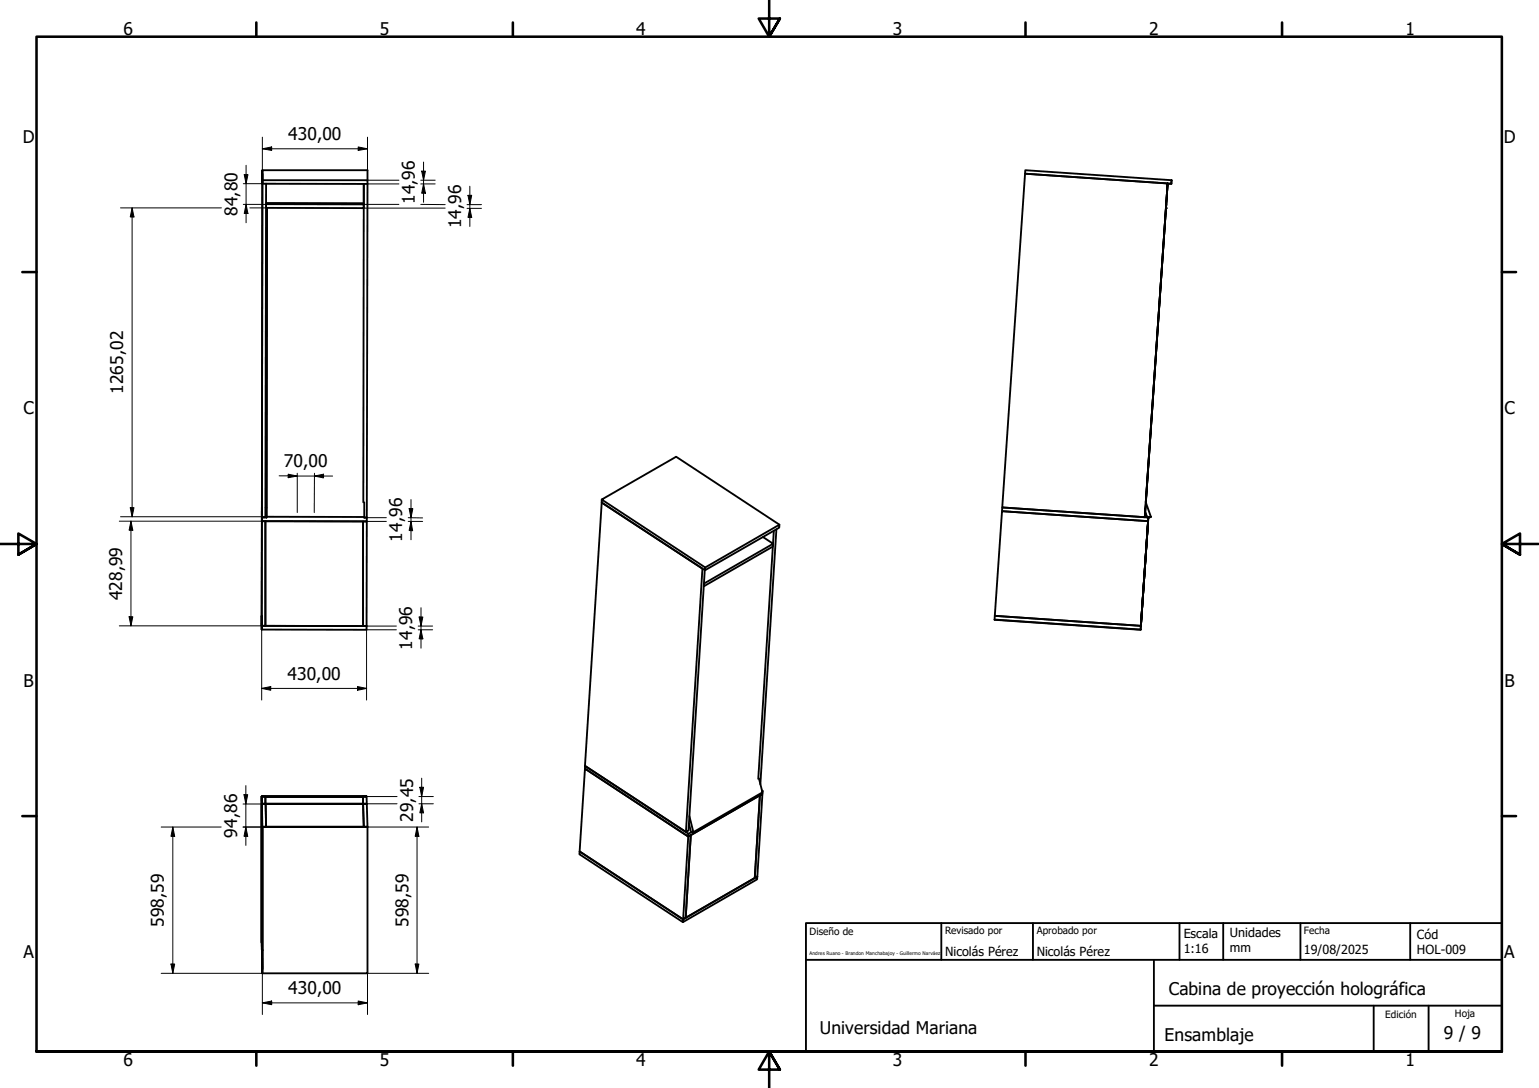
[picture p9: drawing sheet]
<svg xmlns="http://www.w3.org/2000/svg" width="420mm" height="297mm" viewBox="0 0 420 297" stroke-linecap="round" stroke-linejoin="round" font-family="sans-serif">
<!-- layer: Visible (ISO) -->
<g fill="none" stroke="#000" stroke-width=".51">
<path d="M71.6 46.5v3.7v-3.7h28.7v2.7M71.6 49.2h28.7v1h-28.7M72.6 50.2l-.1 91h-1l.1-93.8-.1 93.8M72.6 55.4l26.7 .1M99.3 55.8v1h-26.7v-1.1l26.7 .1v-5.6l-.1 86.9M100.3 50.2l-.2 91.1M279.9 46.5l39.9 2.7v1l-40-2.8zM318.4 55.7l-.1 1.1zM318.8 50.1l-39-2.7-6.2 91.1 38.9 2.7 6.3-91.1-6.3 91.1 .1-1.5M319.8 50.2h-1l-6 86.9 1.4 4-.7 .2 .7-.2M319.8 49.2v1M71.5 138.5v3.8z"/>
<path d="M72.5 138.6h.3M99.4 137.1v4M164.3 136.4l28.2 18.5v.8l-28.2-18.5v-.8l20.3-11.7 28.2 18.5M273.6 138.5l39.9 2.8-.1 1-39.8-2.7zM312.6 139.7l-.1 1.5M312.6 139.7l.6 1.6-.6-1.6M71.5 141.3h1.3l.1-84.5-.1 84.5M72.5 142.3l26.6 .1v28.5h-26.6zM72.8 141.1l27.3 .2M99.1 142.4h1v28.5h-1zM99.4 141.3h.7M100.1 141.3v1.1l-28.6-.1-.1 28.6h1.1v-28.6h-1v-2.7l-.1 31.3"/>
<path d="M192.4 155.7l-4.4 71-.7 .4-27.6-18 4.6-71.9 27.5 18-4.5 71.9M192.5 154.9l20.3-11.7-.1 .9-20.2 11.6M208.3 146.6l2.8 1.8-18.9 10.9v.8l18.8-10.9 .1-.8M211.3 144.9l-4.3 67.7M212 144.5l-4.4 69.6M313.4 142.4l-1.9 28.5zM313.4 142.3l-1.9 28.6zM313.5 141.3l-2 29.6 1.9-28.6-39.8-2.7-2 28.5 39.9 2.8M71.4 168.1v3.8zM71.4 170.9h28.7v1h-28.7M271.5 169.1l39.9 2.8 .1-1-39.9-2.8-.1 1 39.9 2.8M311.5 170.9l-.1 1"/>
<path d="M71.4 217.5v39.9l.1 1.9v-39.9l.1 45.3v-39v40v-39.9M71.4 217.4l28.7 .1zM71.4 217.4v40v-39.9M71.4 217.5h1.1v1.9h-1zM71.5 219.4l28.6 .1zM71.5 219.5h1l.1 6.2h-1zM72.5 217.6h26.6v1.8h-26.6zM72.5 219.5h26.6l.2 6.2h-26.7zM99.1 217.5v1.9h1v-1.9l-1 .1M99.1 219.5h1l.2 6.2h-1zM159.7 209.1l28.3 18.5-.1 .8-28.2-18.5zM207.2 212.5l1 3.8-18.9 10.9"/>
<path d="M207.5 217.2l.7-.5-1.4 22.6-.7 .4zM208 215.8l.2 .1-.1 .1M208.2 215.9v.8l-20.3 11.7-1.4 22.6 .7-.4 1.4-22.6-.7 .4-28.2-18.5-1.5 22.6 28.3 18.5M71.6 225.7l28.7 .1zM100.3 225.8v39.9h-28.7M158.2 232.5l28.3 18.5-.1 .8-28.2-18.6zM188.1 224.8l.5 2.1M188.2 222.8l1.1 4.4-.5-.1-.8 .5M188.6 228l18.9-10.8-1.4 22.5-18.9 10.9zM186.5 251l20.3-11.7-.1 .8-20.3 11.7"/>
</g>
<g fill="#000">
<circle cx="318.3" cy="56.8" r=".25"/>
<circle cx="313.5" cy="141.3" r=".25"/>
<circle cx="71.5" cy="259.4" r=".25"/>
</g>
<!-- layer: Borde (ISO) -->
<g fill="none" stroke="#000" stroke-width=".7">
<path d="M70 6.1v3.9M140 6.1v3.9M210 0v10l-2.9-4.9h5.8l-2.9 4.9 2.9-4.9M280 6.1v3.9M350 6.1v3.9M6.1 74.3h3.9M410 74.3h3.9M0 148.5h10l-5-2.8v5.7l5-2.9-5 2.9M420 148.5h-10l5-2.8v5.7l-5-2.9 5 2.9M6.1 222.8h3.9M410 222.8h3.9M10 287.1v-277.1h400v277.1h-400h400"/>
<path d="M70 287.1v3.8M140 287.1v3.8M212.9 292l-2.9-4.9 2.9 4.9h-5.8l2.9-4.9v9.9M280 287.1v3.8M350 287.1v3.8"/>
</g>
<path d="M220 252h190v35.1h-190zM257 252v10.1M282 252v10.1M322 252v10.1M333.9 252v10.1M355 252v10.1M385 252v10.1M220 262.1h190M315 274.6h95M315 262.1v25M375 274.6v12.5M390 274.6v12.5" fill="none" stroke="#000" stroke-width=".51"/>
<!-- layer: Cota (ISO) -->
<g fill="none" stroke="#000" stroke-width=".27">
<path d="M71.6 37.5v9M100.3 37.5v9M32.9 56.8h27.6M36.1 56.8l.5 2.4h-1zM36.1 56.8v84.3M66.4 55.8h42.5M66.4 50.2h32.9M66.7 47.7h1l-.5 2.5zM67.2 55.8l.5 2.5h-1zM67.2 45.1v15.7M68.2 56.8h4.4M71.6 40.6l2.6-.5v1z"/>
<path d="M71.6 40.6h28.7M97.8 40.1l2.5 .5-2.5 .5zM99.3 56.8h22.2M100.3 49.2h8.6M100.3 50.2h8.6M114.9 49.2h3.9M114.9 50.2h3.9M114.9 55.8l6.6 .1M115.1 46.7h1l-.5 2.5zM115.6 50.2l.5 2.6h-1zM115.6 44.2v11M127.5 56.9h3.9"/>
<path d="M127.5 55.9h3.9M127.8 53.3h1l-.5 2.6zM128.3 56.9l.5 2.5h-1zM128.3 50.8v11M35.6 138.6h1l-.5 2.5zM76.2 129.9l14.6 .1M78.7 129.5l2.5 .5-2.5 .4zM81.2 129.2v10.7M85.9 130l2.4-.5v1zM85.9 129.2l-.1 10.7M111.7 138.9h1l-.5 2.4zM112.2 136.4v11"/>
<path d="M32.6 142.3h38.9M32.9 141.1h39.9M35.8 142.3l.5 2.5h-1.1zM35.8 142.3v28.6M100.1 141.3h5.4M100.1 142.4h5.4M111.4 141.3l4 .1M111.4 142.4h4M112.2 142.4l.4 2.5-.9-.1zM32.6 170.9h38.8M35.2 168.4h1.1l-.5 2.5zM71.4 171.9v19.2"/>
<path d="M100.1 170.9h8.1M108.2 171.9h-8.1v19.2M114.2 170.9h3.9M114.2 171.9h3.9M114.4 168.5h1l-.5 2.4zM114.9 171.9l.5 2.5h-1zM114.9 165.9v11.1M71.4 187.9l2.5-.5v1.1zM71.4 187.9h28.7M97.6 187.4l2.5 .5-2.5 .6zM66.4 219.5h5.1M66.6 217h1l-.5 2.5z"/>
<path d="M67.1 214.5v16.3M100.1 217.5h8.3M100.1 219.4h8.3M114.4 219.4h3.9M114.4 217.5h3.9M114.6 214.9h1l-.5 2.6zM115.1 219.4l.5 2.5h-1zM115.1 212.5v11.9M44 225.8h16.4M47.2 225.8l.5 2.5h-1zM47.2 225.8v39.9M66.4 225.8h5.2"/>
<path d="M67.1 225.8l.5 2.5h-1zM100.3 225.8h16.7M113.9 225.8l.5 2.5h-1.1zM113.9 225.8v39.9M44 265.7h27.6v11.3M46.7 263.2h1l-.5 2.5zM71.6 273.8l2.6-.5v1zM71.6 273.8h28.7M97.8 273.3l2.5 .5-2.5 .5zM113.3 263.2h1.1l-.5 2.5zM117 265.7h-16.7v11.3"/>
</g>
<g fill="#000">
<path d="M36.1 56.8l.5 2.4h-1zM66.7 47.7h1l-.5 2.5zM67.2 55.8l.5 2.5h-1zM71.6 40.6l2.6-.5v1zM97.8 40.1l2.5 .5-2.5 .5zM115.1 46.7h1l-.5 2.5zM115.6 50.2l.5 2.6h-1zM127.8 53.3h1l-.5 2.6zM128.3 56.9l.5 2.5h-1zM35.6 138.6h1l-.5 2.5zM78.7 129.5l2.5 .5-2.5 .4zM85.9 130l2.4-.5v1z"/>
<path d="M111.7 138.9h1l-.5 2.4zM35.8 142.3l.5 2.5h-1.1zM112.2 142.4l.4 2.5-.9-.1zM35.2 168.4h1.1l-.5 2.5zM114.4 168.5h1l-.5 2.4zM114.9 171.9l.5 2.5h-1zM71.4 187.9l2.5-.5v1.1zM97.6 187.4l2.5 .5-2.5 .6zM66.6 217h1l-.5 2.5zM114.6 214.9h1l-.5 2.6zM47.2 225.8l.5 2.5h-1zM67.1 225.8l.5 2.5h-1z"/>
<path d="M113.9 225.8l.5 2.5h-1.1zM115.1 219.4l.5 2.5h-1zM46.7 263.2h1l-.5 2.5zM71.6 273.8l2.6-.5v1zM97.8 273.3l2.5 .5-2.5 .5zM113.3 263.2h1.1l-.5 2.5z"/>
</g>
<g font-size="4.8">
<text x="33.7" y="9.6">6</text>
<text x="103.7" y="9.6">5</text>
<text x="173.7" y="9.6">4</text>
<text x="243.7" y="9.6">3</text>
<text x="313.7" y="9.6">2</text>
<text x="383.7" y="9.6">1</text>
<text x="6.2" y="38.9">D</text>
<text x="78.7" y="38.2">430,00</text>
<text x="410.5" y="38.9">D</text>
<text x="64.8" y="59" transform="rotate(-90 64.8 59)">84,80</text>
<text x="113.2" y="55.7" transform="rotate(-90 113.2 55.7)">14,96</text>
<text x="125.9" y="62.3" transform="rotate(-90 125.9 62.3)">14,96</text>
<text x="33.7" y="107.6" transform="rotate(-90 33.7 107.6)">1265,02</text>
<text x="6.4" y="113.1">C</text>
<text x="410.7" y="113.1">C</text>
<text x="77.5" y="127.6">70,00</text>
<text x="109.8" y="147.9" transform="rotate(-90 109.8 147.9)">14,96</text>
<text x="33.3" y="163.9" transform="rotate(-90 33.3 163.9)">428,99</text>
<text x="112.5" y="177.4" transform="rotate(-90 112.5 177.4)">14,96</text>
<text x="78.5" y="185.5">430,00</text>
<text x="6.4" y="187.4">B</text>
<text x="410.7" y="187.4">B</text>
<text x="112.8" y="224.4" transform="rotate(-90 112.8 224.4)">29,45</text>
<text x="64.7" y="228.6" transform="rotate(-90 64.7 228.6)">94,86</text>
<text x="44.8" y="253" transform="rotate(-90 44.8 253)">598,59</text>
<text x="111.5" y="253" transform="rotate(-90 111.5 253)">598,59</text>
<text x="6.4" y="261.7">A</text>
<text x="410.7" y="261.7">A</text>
<text x="78.7" y="271.4">430,00</text>
<text x="319.1" y="271.7">Cabina de proyección holográfica</text>
<text x="223.8" y="282.2">Universidad Mariana</text>
<text x="317.9" y="284.1">Ensamblaje</text>
<text x="394.2" y="283.8">9 / 9</text>
<text x="33.7" y="290.9">6</text>
<text x="103.7" y="290.9">5</text>
<text x="173.7" y="290.9">4</text>
<text x="243.7" y="290.9">3</text>
<text x="313.7" y="290.9">2</text>
<text x="383.7" y="290.9">1</text>
</g>
<g font-size="3.4">
<text x="323.2" y="256.1">Escala</text>
<text x="335.8" y="255.8">Unidades</text>
<text x="386.8" y="256.3">Cód</text>
<text x="258" y="261">Nicolás Pérez</text>
<text x="283" y="261">Nicolás Pérez</text>
<text x="323.2" y="260.1">1:16</text>
<text x="335.8" y="260">mm</text>
<text x="356" y="260.5">19/08/2025</text>
<text x="386.8" y="260.5">HOL-009</text>
</g>
<g font-size="2.7">
<text x="221" y="255.3">Diseño de</text>
<text x="258" y="255.1">Revisado por</text>
<text x="283" y="255.1">Aprobado por</text>
<text x="356" y="255.1">Fecha</text>
<text x="378.2" y="277.8">Edición</text>
<text x="397.2" y="277.5">Hoja</text>
</g>
<text font-size="1.3" x="221" y="260.8">Andres Ruano - Brandon Manchabajoy - Guillermo Narváez</text>
</svg>
